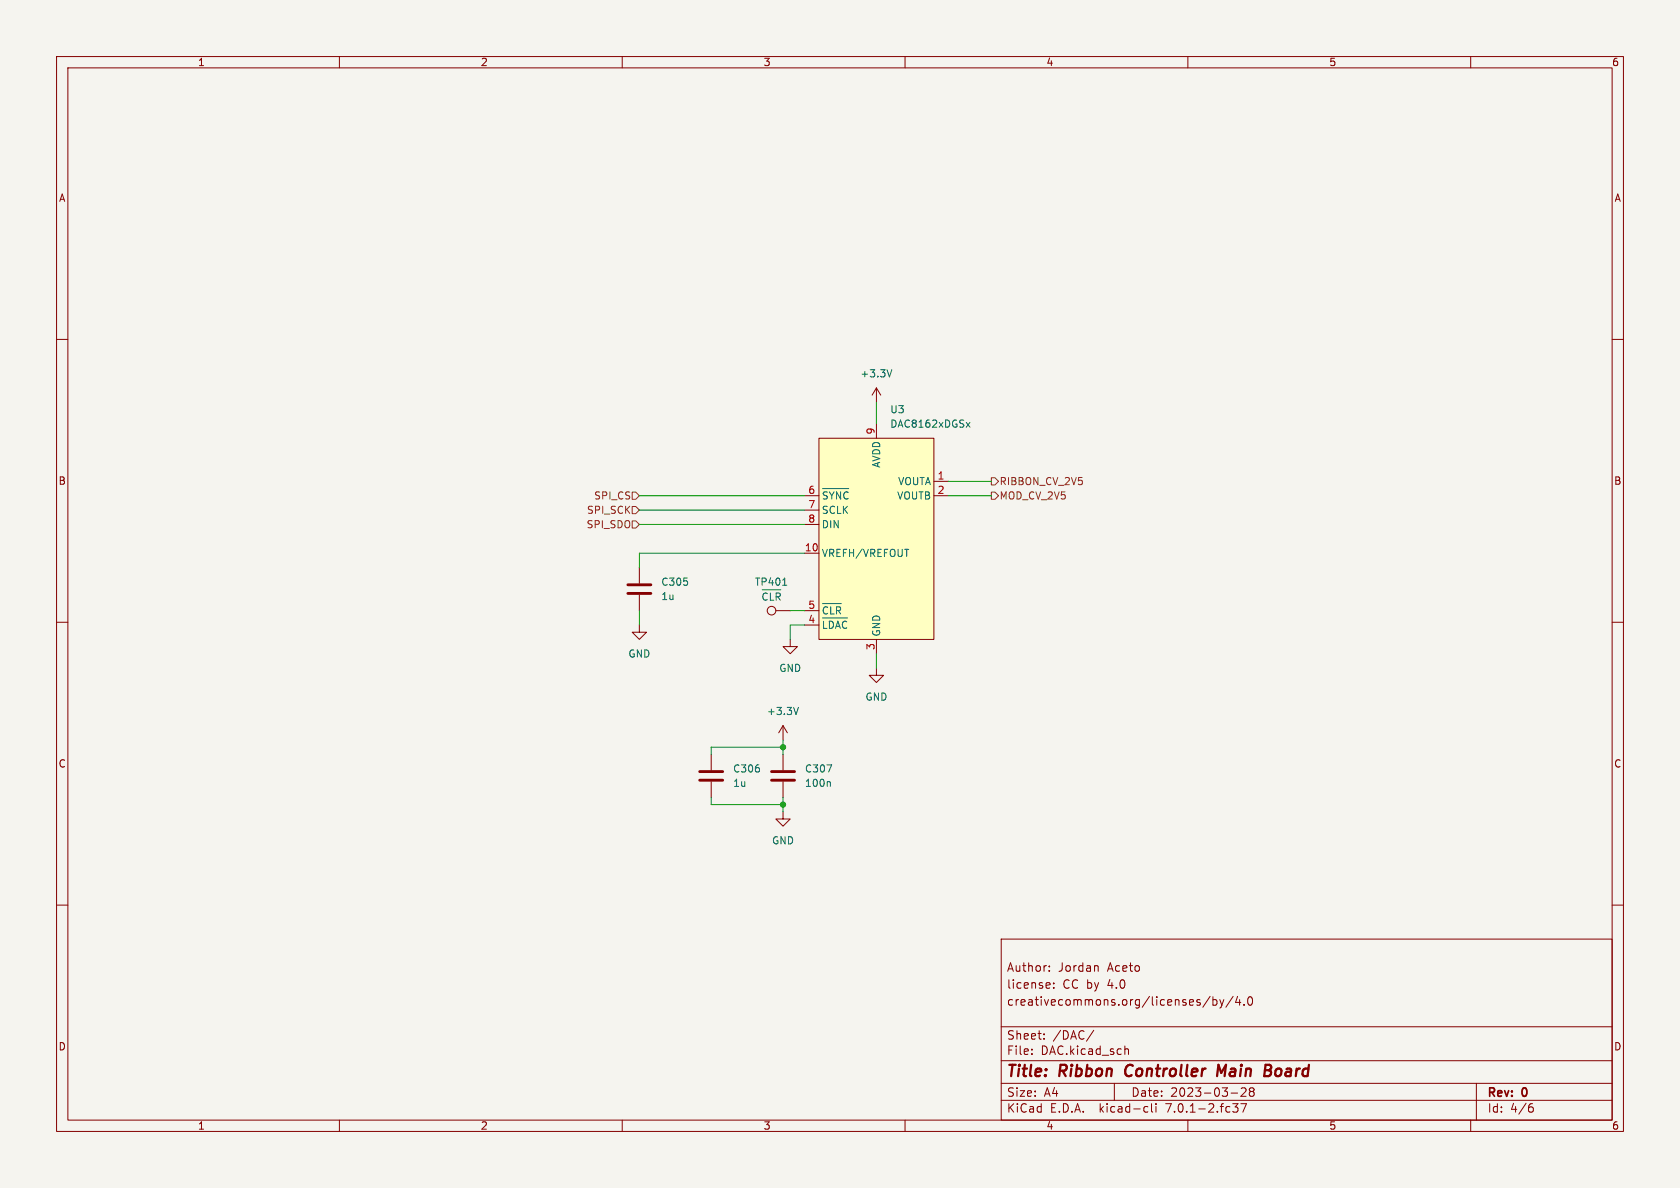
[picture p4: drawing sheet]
<svg xmlns="http://www.w3.org/2000/svg" width="297mm" height="210mm" viewBox="0 0 297 210" stroke-linecap="round" stroke-linejoin="round" font-family="sans-serif">
<path d="M0 0h297v210h-297z" fill="#f5f4ef" stroke="#f5f4ef" stroke-width=".18"/>
<g fill="none" stroke="#840000" stroke-width=".18">
<path d="M10 10h277v190h-277zM12 12h273v186h-273zM60 10v2M110 10v2M160 10v2M210 10v2M260 10v2M10 60h2M285 60h2M144.8 77.5h20.3v35.5h-20.3zM154.9 68.6v2.5M154.9 74.9v2.6"/>
<path d="M154.9 68.6l-.7 1.3M154.9 68.6l.8 1.3M142.2 97.8h2.6M142.2 87.6h2.6M142.2 90.2h2.6M142.2 92.7h2.6M165.1 85.1h2.5M165.1 87.6h2.5M10 110h2M113 110.5v1.3h1.3l-1.3 1.2-1.2-1.2h1.2M113 100.3v2.8M113 105.2v2.8"/>
<path d="M137.2 108h2.5M139.7 113v1.3h1.3l-1.3 1.3-1.3-1.3h1.3M142.2 110.5h2.6M142.2 108h2.6M154.9 118.1v1.3h1.3l-1.3 1.3-1.2-1.3h1.2M154.9 113v2.6M285 110h2M125.7 133.4v2.7M125.7 138.2v2.8M138.4 128.3v2.5M138.4 133.4v2.7M138.4 138.2v2.8"/>
<path d="M138.4 128.3l-.7 1.2M138.4 128.3l.8 1.2M10 160h2M138.4 143.5v1.3h-1.2l1.2 1.3 1.3-1.3h-1.3M285 160h2M177 166h108v32h-108zM185.5 171.6v.1M185.5 170.8v.1M185.6 173.8v.3l-.7 .1M186.3 174.6v.1M186.3 173.8v.1M193.9 170.7l.2 .2v.8"/>
<path d="M213.9 176.1l-1.3 2M214.4 176.2v1.5M214.4 176.8l.5-.1 .2 .3v.4l-.1 .2h-.6M215.6 176.7l.4 1M216 177.7l-.1 .4-.3 .1M216.4 176.7l-.4 1M218 176.1l-1.3 2M218.8 176.1l-.4 1.1h1M219.1 176.7v1M219.9 177.6v.1M220.7 176.3l.2-.1a.81 .81 0 0 1 .6 .6 .81 .81 0 0 1-.3 .8l-.1 .1a.81 .81 0 0 1-.4-1.4zM60 198v2"/>
<path d="M110 198v2M160 198v2M177 194.5h108M177 191.5h108M177 187.5h108M177 181.5h108M182.4 186.3v.1M182.4 185.5v.1M184.6 183.6v.1M184.6 182.8v.1M193.4 182.1l-1.3 2M197 191.5v3"/>
<path d="M198.9 185.5l.2-.1 .3 .1 .1 .9M202.5 195.6l.4 .1M202.9 196.5l-.4 .1M203.6 195.1v1.3l.2 .2M204.4 195.1v.1M204.4 195.6v1M210 198v2M217.6 193.2h1.2M217.9 195.1h1l-.5 .6 .4 .1v.7l-.2 .1h-.5l-.2-.1M219.4 195.1h1l-.7 1.5M219.4 192.4l.6-.1 .2 .1 .1 .3-.9 1.1h.9M221.1 192.9l-.2-.2 .2-.4h.3l.3 .3-.3 .3"/>
<path d="M221.1 192.9l-.2 .3v.5l.2 .1h.3l.3-.3-.1-.4-.2-.2M221.1 192.9h.3M260 198v2M261 191.5v6.5M270.5 195.7h.4l.2 .3-.1 .5-.5 .1M270.9 195.1l-.4 .1"/>
<circle cx="136.4" cy="107.9" r=".76"/>
</g>
<path d="M199.1 188.7l-.2 .7 .1 .4M215.9 189.7l-.5-1.5-.2 2M223.6 189.2h.7M223.7 188.2h.7l.3 .2M224.3 189.2l.3 .1 .1 .3M224.7 189.9l-.4 .3h-.8M224.7 188.8l-.4 .4" fill="none" stroke="#840000" stroke-width=".4"/>
<path d="M144.8 77.5h20.3v35.5h-20.3z" fill="#ffffc2" stroke="#ffffc2" stroke-width=".18"/>
<g fill="none" stroke="#006464" stroke-width=".18">
<path d="M157.7 65.4l-.5 1.2M170.8 74.7l.7 .8M171.5 74.7l-.7 .8M145.4 86.4h4.7M146.3 87l-.5-.1-.3 .3M146.6 86.9l.4 .7 .5-.7M148.6 86.9v1.3l-.7-1.3v1.3M149.9 87.1l-.3-.2-.4 .4M134.7 104.3h3.4M135.6 105l-.3-.2-.4 .3M136.2 104.8v1.3M137.9 105.1l-.2-.3h-.5v1.3"/>
<path d="M138.4 103.5h.7M145.4 109.2h4.4M145.4 106.7h3.3M145.6 109.8v1.3M146.3 107.4l-.3-.1-.4 .3M146.6 109.8v1.3M146.9 107.3v1.2M147.7 111.1l.4-1.3 .5 1.3M148.6 107.5l-.2-.2h-.5v1.2M141.2 125l-.5 1.3M146.6 138.2l.2 .2v.6"/>
</g>
<path d="M111 104.9h4.1M111 103.4h4.1M123.7 137.9h4.1M123.7 136.4h4.1M136.4 137.9h4.1M136.4 136.4h4.1" fill="none" stroke="#840000" stroke-width=".51"/>
<path d="M111.8 87h.6l.6 .6-.6 .7h-.6zM111.8 92.1h.6l.6 .6-.6 .6h-.6zM111.8 89.5h.6l.6 .7-.6 .6h-.6zM175.3 84.5h.6l.6 .6-.6 .6h-.6zM175.3 87h.6l.6 .6-.6 .7h-.6z" fill="none" stroke="#725600" stroke-width=".18"/>
<g fill="none" stroke="#009600" stroke-width=".18">
<path d="M154.9 71.1v3.8M113 87.6h29.2M113 90.2h29.2M113 92.7h29.2M142.2 97.8h-29.2v2.5M167.6 85.1h7.7M167.6 87.6h7.7M113 108v2.5M139.7 108h2.5M142.2 110.5h-2.5v2.5M154.9 115.6v2.5M138.4 130.8v2.6"/>
<path d="M138.4 132.1h-12.7v1.3M125.7 141v1.2h12.7M138.4 141v2.5"/>
</g>
<g fill="#009600" stroke="#009600" stroke-width=".18">
<circle cx="138.4" cy="132.1" r=".46"/>
<circle cx="138.4" cy="142.2" r=".46"/>
</g>
<g font-size="2.8" fill="#840000">
<text x="178" y="190.8">Title:</text>
<text x="187.4" y="190.8">Ribbon</text>
<text x="199.6" y="190.8">Controller</text>
<text x="216.5" y="190.8">Main</text>
<text x="225.4" y="190.8">Board</text>
</g>
<g font-size="2.1" fill="#840000">
<text x="178" y="171.9">Author:</text>
<text x="187.1" y="171.9">Jordan</text>
<text x="195.8" y="171.9">Aceto</text>
<text x="178" y="177.9">creativecommons.org/licenses/by/4.0</text>
<text x="178" y="174.9">license:</text>
<text x="187.9" y="174.9">CC by</text>
<text x="195.8" y="174.9">4.0</text>
<text x="178" y="183.9">Sheet:</text>
<text x="186.2" y="183.9">/DAC/</text>
<text x="178" y="186.6">File:</text>
<text x="184" y="186.6">DAC.kicad_sch</text>
<text x="178" y="196.8">KiCad</text>
<text x="178" y="194">Size:</text>
<text x="184.6" y="194">A4</text>
<text x="185.7" y="196.8">E.D.A.</text>
<text x="194.4" y="196.8">kicad-cli</text>
<text x="200" y="194">Date:</text>
<text x="206.2" y="196.8">7.0.1-2.fc37</text>
<text x="206.9" y="194">2023-03-28</text>
<text x="263" y="194.2">Rev:</text>
<text x="263" y="196.8">Id:</text>
<text x="267" y="196.8">4/6</text>
<text x="269.2" y="194.2">0</text>
</g>
<g font-size="1.8" fill="#840000">
<text x="35" y="11.8">1</text>
<text x="85" y="11.8">2</text>
<text x="135" y="11.8">3</text>
<text x="185" y="11.8">4</text>
<text x="235" y="11.8">5</text>
<text x="285" y="11.8">6</text>
<text x="10.4" y="35.8">A</text>
<text x="285.4" y="35.8">A</text>
<text x="10.3" y="85.8">B</text>
<text x="285.3" y="85.8">B</text>
<text x="10.3" y="135.8">C</text>
<text x="285.3" y="135.8">C</text>
<text x="10.3" y="185.8">D</text>
<text x="285.3" y="185.8">D</text>
<text x="35" y="199.8">1</text>
<text x="85" y="199.8">2</text>
<text x="135" y="199.8">3</text>
<text x="185" y="199.8">4</text>
<text x="235" y="199.8">5</text>
<text x="285" y="199.8">6</text>
</g>
<g font-size="1.8" fill="#006464">
<text x="152" y="66.9">+3.3V</text>
<text x="157.3" y="73.2">U3</text>
<text x="157.3" y="75.8">DAC8162xDGSx</text>
<text x="155.8" y="82.8" transform="rotate(-90 155.8 82.8)">AVDD</text>
<text x="145.3" y="89.1">~{SYNC}</text>
<text x="158.5" y="88.5">VOUTB</text>
<text x="158.7" y="85.9">VOUTA</text>
<text x="145.3" y="91">SCLK</text>
<text x="145.3" y="93.5">DIN</text>
<text x="145.3" y="98.6">VREFH/VREFOUT</text>
<text x="116.8" y="103.7">C305</text>
<text x="116.8" y="106.2">1u</text>
<text x="133.4" y="103.7">TP401</text>
<text x="134.6" y="106.9">~{CLR}</text>
<text x="145.3" y="111.9">~{LDAC}</text>
<text x="145.3" y="109.4">~{CLR}</text>
<text x="155.8" y="112.5" transform="rotate(-90 155.8 112.5)">GND</text>
<text x="111" y="116.4">GND</text>
<text x="137.7" y="118.9">GND</text>
<text x="152.9" y="124">GND</text>
<text x="135.5" y="126.6">+3.3V</text>
<text x="129.5" y="136.7">C306</text>
<text x="142.2" y="136.7">C307</text>
<text x="129.5" y="139.3">1u</text>
<text x="142.2" y="139.3">100n</text>
<text x="136.4" y="149.4">GND</text>
</g>
<g font-size="1.8" fill="#a90000">
<text x="154.7" y="76.9" transform="rotate(-90 154.7 76.9)">9</text>
<text x="142.8" y="87.4">6</text>
<text x="142.8" y="89.9">7</text>
<text x="165.7" y="84.8">1</text>
<text x="165.7" y="87.4">2</text>
<text x="142.8" y="92.5">8</text>
<text x="142.2" y="97.5">10</text>
<text x="142.8" y="107.7">5</text>
<text x="142.8" y="110.2">4</text>
<text x="154.7" y="115" transform="rotate(-90 154.7 115)">3</text>
</g>
<g font-size="1.8" fill="#725600">
<text x="104.9" y="88.5">SPI_CS</text>
<text x="176.7" y="85.9">RIBBON_CV_2V5</text>
<text x="176.7" y="88.5">MOD_CV_2V5</text>
<text x="103.6" y="93.5">SPI_SDO</text>
<text x="103.6" y="91">SPI_SCK</text>
</g>
</svg>
